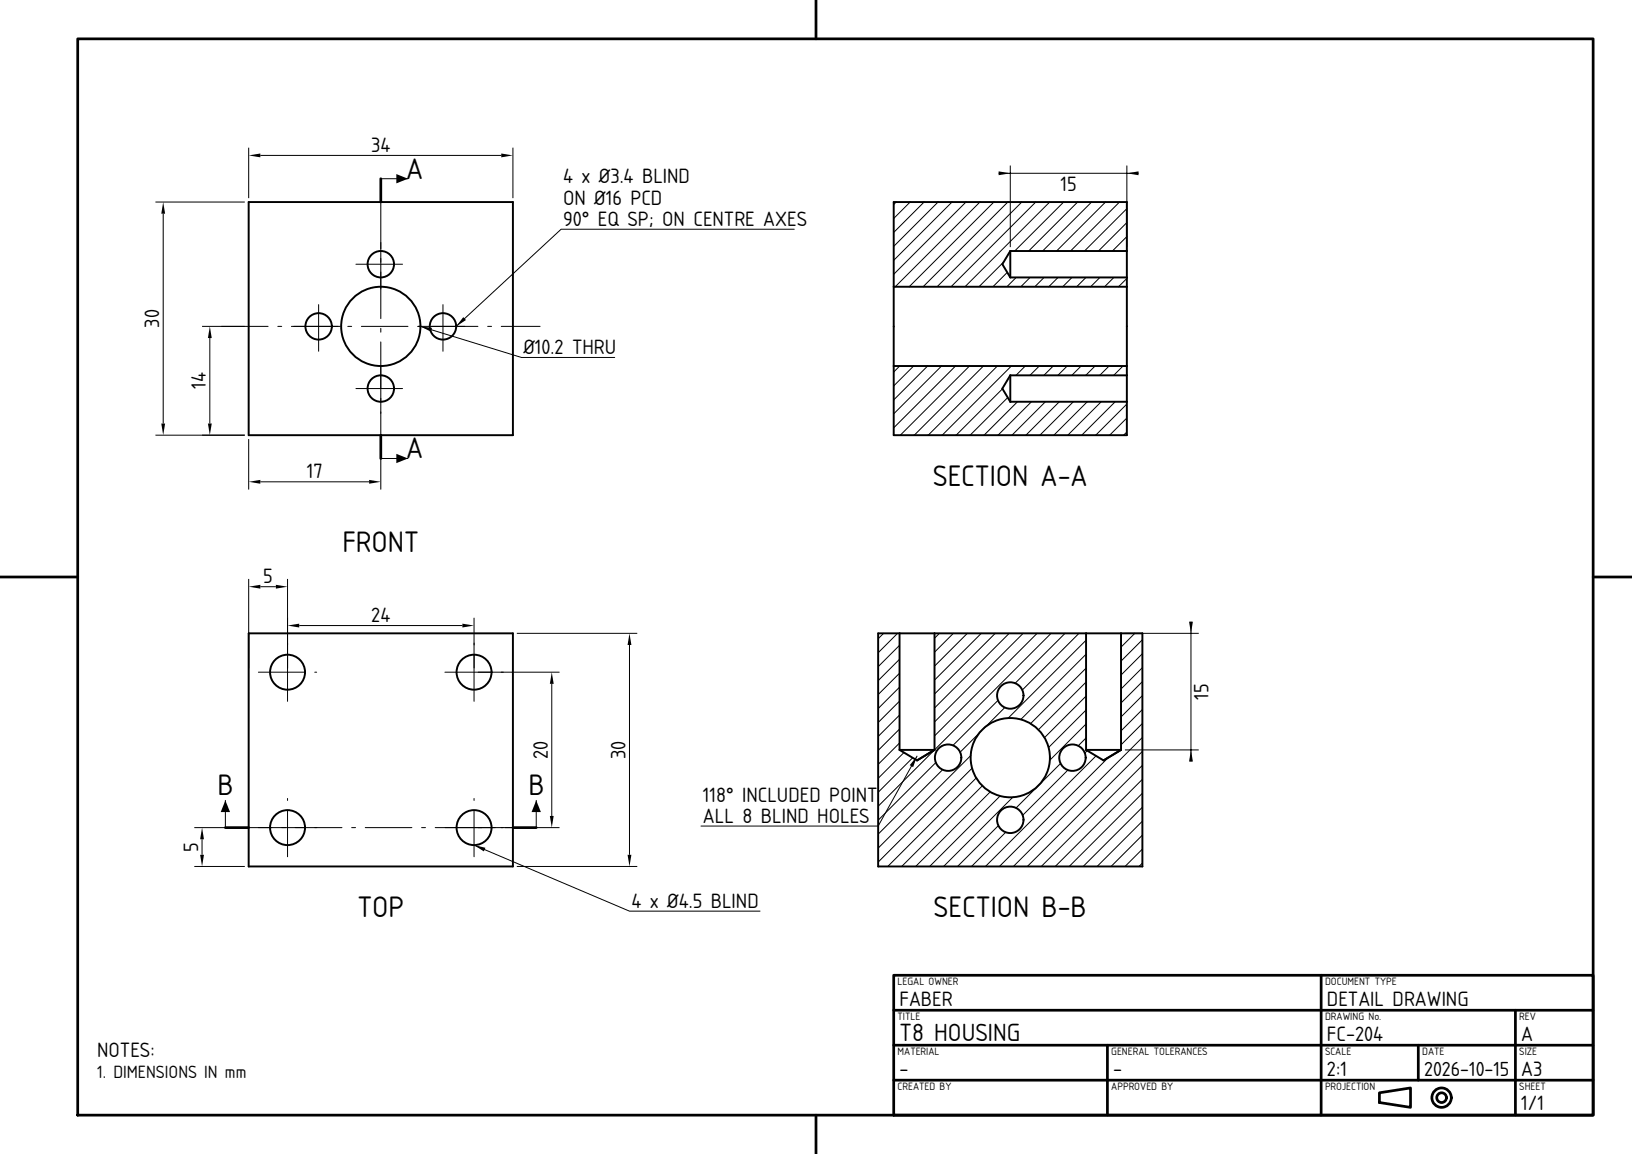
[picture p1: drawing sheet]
<svg xmlns="http://www.w3.org/2000/svg" width="420mm" height="297mm" viewBox="0 0 420 297" stroke-linecap="round" stroke-linejoin="round" font-family="sans-serif">
<!-- layer: visible -->
<g fill="none" stroke="#000" stroke-width=".5">
<path d="M64 52h68v60h-68zM230 73.8v20.4M230 73.8h60M260 64.6v6.8M260 64.6h30M260 64.6l-2 3.4 2 3.4M260 71.4h30M290 73.8v20.4M290 64.6v6.8M290 64.6v-12.6h-60v21.8M290 71.4v2.4M230 94.2v17.8h60v-8.6"/>
<path d="M230 94.2h60M260 96.6v6.8M260 96.6h30M260 96.6l-2 3.4 2 3.4M290 96.6v6.8M290 94.2v2.4M260 103.4h30M64 163h68v60h-68zM231.5 163h9M231.5 163h-5.5v60h68v-60h-5.5M231.5 163v30M240.5 163h39"/>
<path d="M240.5 163v30M279.5 163h9M279.5 163v30M288.5 163v30M231.5 193h9M231.5 193l4.5 2.7 4.5-2.7M279.5 193h9M279.5 193l4.5 2.7 4.5-2.7"/>
<circle cx="98" cy="68" r="3.4"/>
<circle cx="82" cy="84" r="3.4"/>
<circle cx="98" cy="84" r="10.2"/>
<circle cx="114" cy="84" r="3.4"/>
<circle cx="98" cy="100" r="3.4"/>
<circle cx="74" cy="173" r="4.5"/>
<circle cx="122" cy="173" r="4.5"/>
<circle cx="260" cy="179" r="3.4"/>
<circle cx="244" cy="195" r="3.4"/>
<circle cx="260" cy="195" r="10.2"/>
<circle cx="276" cy="195" r="3.4"/>
<circle cx="74" cy="213" r="4.5"/>
<circle cx="122" cy="213" r="4.5"/>
<circle cx="260" cy="211" r="3.4"/>
</g>
<!-- layer: hatch -->
<g fill="none" stroke="#000" stroke-width=".26">
<path d="M230.6 52l-.6 .6M234.2 52l-4.2 4.2M237.8 52l-7.8 7.8M241.4 52l-11.4 11.4M245 52l-15 15M248.6 52l-18.6 18.6M252.2 52l-21.8 21.8M255.8 52l-21.8 21.8M259.4 52l-21.8 21.8M263 52l-21.8 21.8M266.6 52l-21.8 21.8M270.1 52l-21.8 21.8"/>
<path d="M273.7 52l-12.6 12.6M277.3 52l-12.6 12.6M280.9 52l-12.6 12.6M284.5 52l-12.6 12.6M288.1 52l-12.6 12.6M290 57.3l-7.3 7.3M290 53.7l-10.9 10.9M258.3 67.5l-6.4 6.3M259.2 70.1l-3.7 3.7M261.5 71.4l-2.4 2.4M265.1 71.4l-2.4 2.4M268.7 71.4l-2.4 2.4"/>
<path d="M272.3 71.4l-2.4 2.4M275.9 71.4l-2.4 2.4M279.5 71.4l-2.4 2.4M283.1 71.4l-2.4 2.4M286.7 71.4l-2.4 2.4M290 71.7l-2.1 2.1M290 64.5l-.1 .1M290 60.9l-3.7 3.7M231.5 94.2l-1.5 1.5M235.1 94.2l-5.1 5.1M238.7 94.2l-8.7 8.7M242.3 94.2l-12.3 12.3"/>
<path d="M245.9 94.2l-15.9 15.9M249.5 94.2l-17.8 17.8M253.1 94.2l-17.8 17.8M256.7 94.2l-17.8 17.8M260.3 94.2l-17.8 17.8M263.9 94.2l-2.4 2.4M267.5 94.2l-2.4 2.4M271.1 94.2l-2.4 2.4M274.6 94.2l-2.4 2.4M278.2 94.2l-2.4 2.4M281.8 94.2l-2.4 2.4M285.4 94.2l-2.4 2.4"/>
<path d="M289 94.2l-2.4 2.4M258 100.1l-11.9 11.9M259.3 102.3l-9.6 9.7M261.9 103.4l-8.6 8.6M265.4 103.4l-8.6 8.6M269 103.4l-8.6 8.6M272.6 103.4l-8.6 8.6M276.2 103.4l-8.6 8.6M279.8 103.4l-8.6 8.6M283.4 103.4l-8.6 8.6M287 103.4l-8.6 8.6M290 111.2l-.8 .8"/>
<path d="M290 107.6l-4.4 4.4M290 104l-8 8M227.4 163l-1.4 1.4M231 163l-5 5M231.5 169.7l-5.5 5.5M231.5 166.1l-5.5 5.5M231.5 176.9l-5.5 5.5M231.5 173.3l-5.5 5.5M241.8 163l-1.3 1.3M245.4 163l-4.9 4.9M248.9 163l-8.4 8.4M252.5 163l-12 12"/>
<path d="M256.1 163l-15.6 15.6M259.7 163l-19.2 19.2M263.3 163l-22.8 22.8M266.9 163l-26.4 26.4M270.5 163l-44.5 44.5M274.1 163l-12.9 12.9M277.7 163l-14.6 14.6M279.5 168.4l-16.8 16.8M279.5 164.8l-20.1 20.1M279.5 179.1l-10.7 10.7M279.5 175.6l-12.3 12.2M279.5 172l-14.3 14.3"/>
<path d="M292.1 163l-3.6 3.6M294 179l-5.5 5.5M294 175.4l-5.5 5.5M294 171.8l-5.5 5.5M294 168.2l-5.5 5.5M294 164.6l-5.5 5.5M231.5 191.2l-5.5 5.5M231.5 187.6l-5.5 5.5M231.5 184l-5.5 5.5M231.5 180.4l-5.5 5.5M232.6 193.7l-6.6 6.6M234.9 195l-8.9 8.9"/>
<path d="M240.9 196.2l-14.9 14.9M242.6 198.1l-16.6 16.6M249.9 194.4l-23.9 23.9M250.2 197.7l-24.2 24.2M252.4 188.3l-5.3 5.3M256.9 180.2l-11.7 11.7M258.6 182.1l-5.3 5.3M273 196.5l-11.5 11.5M274.8 198.2l-11.6 11.6M279.5 189.9l-2 2.1M279.5 186.3l-9.4 9.4M279.5 182.7l-9.6 9.7"/>
<path d="M279.8 193.2l-.6 .6M282.1 194.5l-28.5 28.5M285.2 195l-28 28M294 197l-26 26M294 193.4l-29.6 29.6M294 189.8l-33.2 33.2M294 186.2l-5.5 5.5M294 182.6l-5.5 5.5M251.3 200.2l-22.8 22.8M252.8 202.2l-20.7 20.8M254.8 203.8l-19.2 19.2M257 212.5l-10.6 10.5"/>
<path d="M257.4 204.9l-18.2 18.1M258.8 214.2l-8.8 8.8M260.7 205.1l-17.9 17.9M294 218.5l-4.5 4.5M294 214.9l-8.1 8.1M294 211.3l-11.7 11.7M294 207.8l-15.2 15.2M294 204.2l-18.8 18.8M294 200.6l-22.4 22.4M294 222.1l-.9 .9"/>
</g>
<!-- layer: center -->
<g fill="none" stroke="#000" stroke-width=".26">
<path d="M98 48.5v1M98 52v30M82 78.4v12M91.6 68h12M114 78.4v12M57 84h12M71.5 84h1M75 84h12.6M89.5 84h1M93 84h12M98 84.5v1M98 88v30"/>
<path d="M107.5 84h15.5M125.5 84h1M129 84h10M91.6 100h12M66.5 173h12M74 165.5v.5M74 168.5v12M81 173h.5M114.5 173h12M122 165.5v.5M122 168.5v12M129 173h.5"/>
<path d="M58 213h30M74 205.5v.5M74 208.5v12M90.5 213h1M94 213h12M108.5 213h1M112 213h15.5M122 205.5v.5M122 208.5v12M129 213h.5M130 213h8"/>
</g>
<!-- layer: visible -->
<path d="M98 46v6M98 112v6M58 213h6M132 213h6" fill="none" stroke="#000" stroke-width=".7"/>
<!-- layer: dim -->
<path d="M98 46h7M204.4 59h-60l-27 25M108.2 84l26 8h24M98 118h7M236 194.6l-10 18h-45.6M58 206v7M122 217.5l40 17h33.6M138 206v7" fill="none" stroke="#000" stroke-width=".26"/>
<path d="M102 44.8l3 1.2-3 1.2zM108.2 84l3 .4-.3 1zM119.2 81.6l.7 .8-2.5 1.6zM102 116.8l3 1.2-3 1.2zM236 194.6l-1 2.8-.9-.5zM58 206l1.2 3h-2.4zM122 217.5l2.9 .7-.4 .9zM138 206l1.2 3h-2.4z" fill="#000"/>
<!-- layer: frame -->
<g fill="none" stroke="#000" stroke-width=".7">
<path d="M20 10h390v277h-390zM210 0v10M0 148.5h20M410 148.5h10M230 251h180v36h-180zM230 260h180M340 251v36M390 260v27M230 278h180M230 269h180M285 269v18M365 269v9"/>
<path d="M210 287v10M355 281.2l8-1.2v5l-8-1.3z"/>
<circle cx="371" cy="282.5" r="2.5"/>
<circle cx="371" cy="282.5" r="1.25"/>
</g>
<!-- layer: Dimensions -->
<g fill="none" stroke="#000" stroke-width=".26">
<path d="M64 38v13M67 40h62M132 38v13M40 52h23M42 55v54M257 44.6h36M260 42.6v21M290 42.6v21M52 84h11M54 87v22M40 112h23M64 113v13"/>
<path d="M98 113v13M67 124h28M64 149v23M67 151h4M74 149v23M122 159v13M306.5 160v36M77 161h42M123 173h21M133 163h31M142 176v34M162 166v54"/>
<path d="M289.5 163h19M289.5 193h19M50 213h13M52 216v4M123 213h21M50 223h13M133 223h31"/>
</g>
<g fill="#000">
<path d="M129 39.5l3 .5-3 .5zM42 52l.5 3h-1zM64 40l3-.5v1zM257 44.1l3 .5-3 .5zM290 44.6l3-.5v1zM54 84l.5 3h-1zM41.5 109h1l-.5 3zM53.5 109h1l-.5 3zM64 124l3-.5v1zM95 123.5l3 .5-3 .5zM64 151l3-.5v1zM71 150.5l3 .5-3 .5z"/>
<path d="M306 160h1l-.5 3zM74 161l3-.5v1zM119 160.5l3 .5-3 .5zM142 173l.5 3h-1zM162 163l.5 3h-1zM306.5 193l.5 3h-1zM52 213l.5 3h-1zM141.5 210h1l-.5 3zM51.5 220h1l-.5 3zM161.5 220h1l-.5 3z"/>
</g>
<g font-size="7.2">
<text x="104.5" y="46">A</text>
<text x="104.5" y="118">A</text>
<text x="240.1" y="125">SECTION A-A</text>
<text x="88.1" y="142">FRONT</text>
<text x="56" y="204.5">B</text>
<text x="136" y="204.5">B</text>
<text x="92" y="236">TOP</text>
<text x="240.3" y="236">SECTION B-B</text>
</g>
<text font-size="6" x="231.5" y="267.8">T8 HOUSING</text>
<g font-size="5">
<text x="95.5" y="39">34</text>
<text x="144.9" y="47.2">4 x Ø3.4 BLIND</text>
<text x="144.9" y="52.7">ON Ø16 PCD</text>
<text x="272.9" y="49.1">15</text>
<text x="144.9" y="58.2">90° EQ SP; ON CENTRE AXES</text>
<text x="41" y="84.4" transform="rotate(-90 41 84.4)">30</text>
<text x="134.7" y="91.2">Ø10.2 THRU</text>
<text x="53" y="100.1" transform="rotate(-90 53 100.1)">14</text>
<text x="78.9" y="123">17</text>
<text x="67.8" y="150">5</text>
<text x="95.5" y="160">24</text>
<text x="311" y="180.1" transform="rotate(-90 311 180.1)">15</text>
<text x="141" y="195.3" transform="rotate(-90 141 195.3)">20</text>
<text x="161" y="195.4" transform="rotate(-90 161 195.4)">30</text>
<text x="180.9" y="206.3">118° INCLUDED POINT</text>
<text x="180.9" y="211.8">ALL 8 BLIND HOLES</text>
<text x="51" y="219.2" transform="rotate(-90 51 219.2)">5</text>
<text x="162.5" y="233.7">4 x Ø4.5 BLIND</text>
<text x="231.5" y="258.8">FABER</text>
<text x="341.5" y="258.8">DETAIL DRAWING</text>
<text x="341.5" y="267.8">FC-204</text>
<text x="391.5" y="267.8">A</text>
<text x="25" y="272">NOTES:</text>
<text x="231.5" y="276.8">-</text>
<text x="286.5" y="276.8">-</text>
<text x="341.5" y="276.8">2:1</text>
<text x="391.5" y="276.8">A3</text>
<text x="391.5" y="285.8">1/1</text>
</g>
<text font-size="4.9" x="366.5" y="276.8">2026-10-15</text>
<text font-size="4.3" x="25" y="277.5">1. DIMENSIONS IN mm</text>
<g font-size="2.6">
<text x="231" y="253.4">LEGAL OWNER</text>
<text x="341" y="253.4">DOCUMENT TYPE</text>
<text x="231" y="262.4">TITLE</text>
<text x="341" y="262.4">DRAWING No.</text>
<text x="391" y="262.4">REV</text>
<text x="231" y="271.4">MATERIAL</text>
<text x="286" y="271.4">GENERAL TOLERANCES</text>
<text x="341" y="271.4">SCALE</text>
<text x="366" y="271.4">DATE</text>
<text x="391" y="271.4">SIZE</text>
<text x="231" y="280.4">CREATED BY</text>
<text x="286" y="280.4">APPROVED BY</text>
<text x="341" y="280.4">PROJECTION</text>
<text x="391" y="280.4">SHEET</text>
</g>
</svg>
